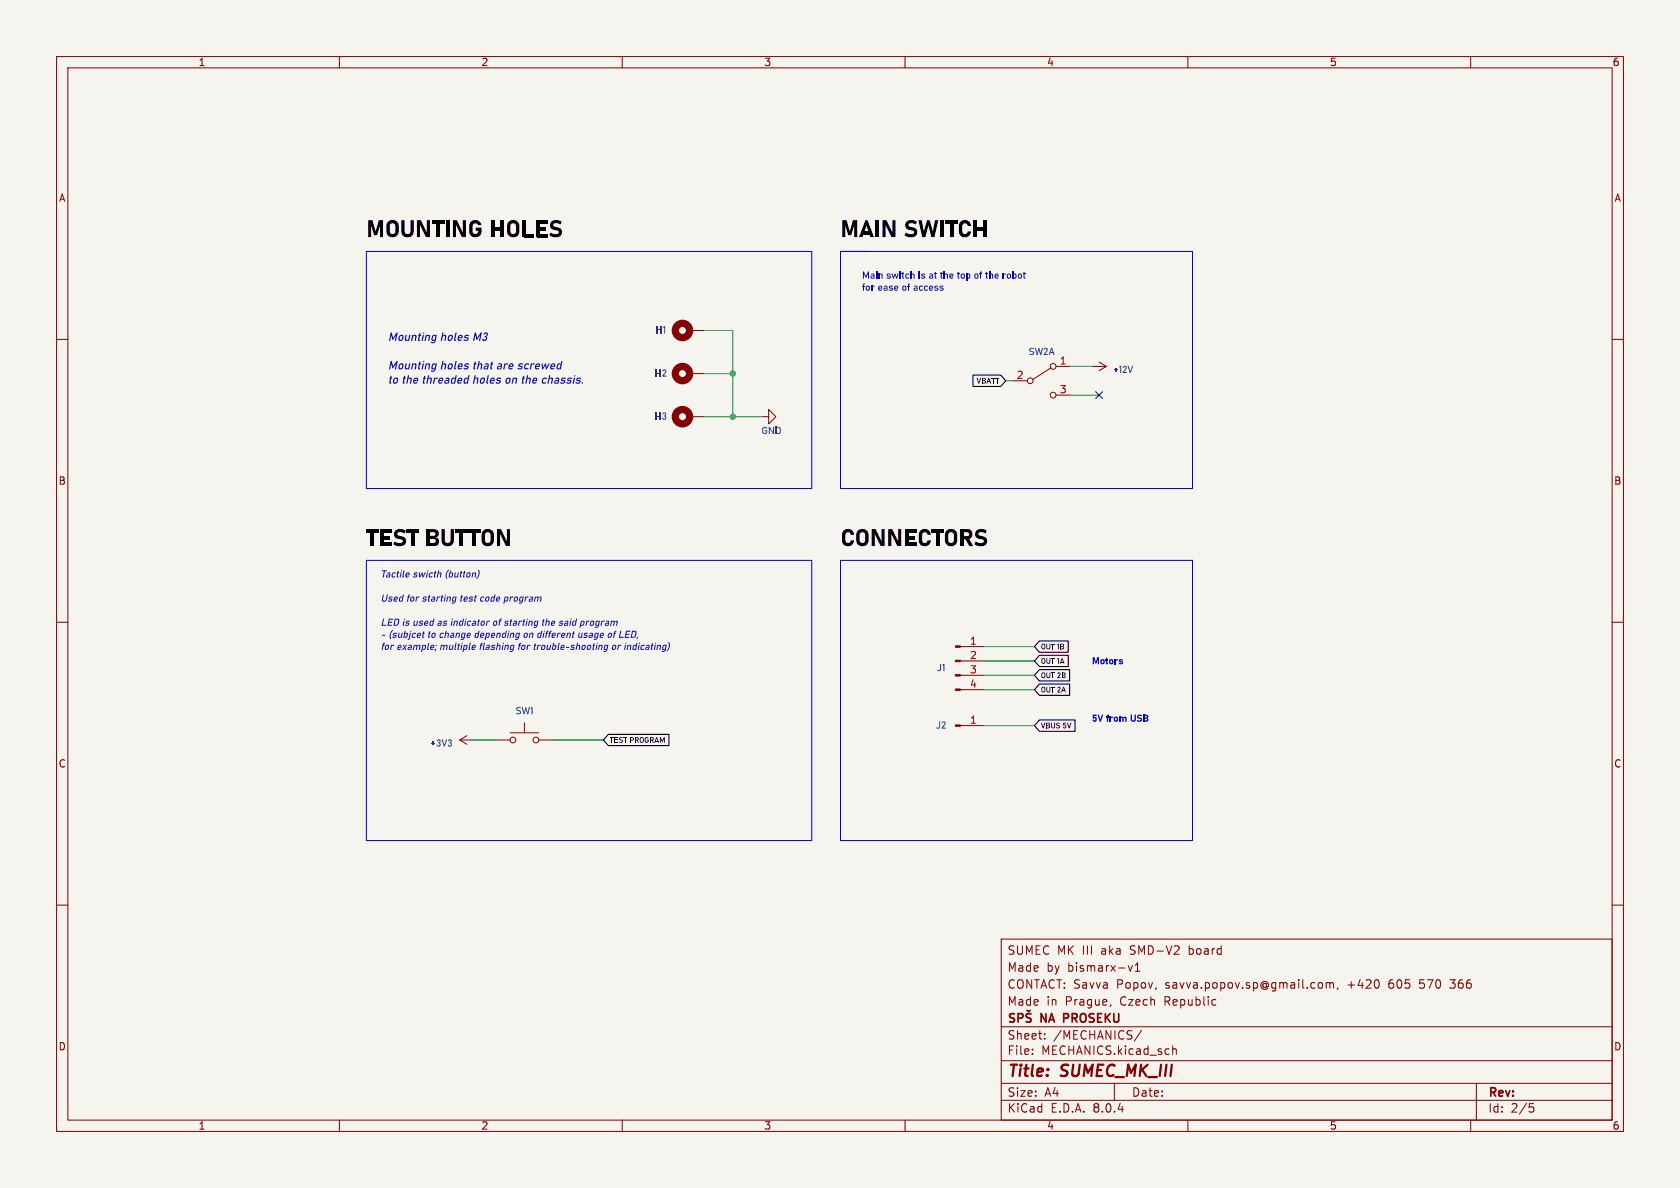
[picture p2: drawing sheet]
<svg xmlns="http://www.w3.org/2000/svg" width="297mm" height="210mm" viewBox="0 0 297 210" stroke-linecap="round" stroke-linejoin="round" font-family="sans-serif">
<path d="M0 0h297v210h-297z" fill="#f5f4ef" stroke="#f5f4ef" stroke-width=".18"/>
<g fill="none" stroke="#840000" stroke-width=".18">
<path d="M10 10h277v190h-277zM12 12h273v186h-273zM60 10v2M110 10v2M160 10v2M210 10v2M260 10v2M10 60h2M121.9 58.4h2.6M285 60h2M121.9 73.7h2.6M121.9 66h2.6"/>
<path d="M134.6 73.7h1.3v-1.3l1.3 1.3-1.3 1.2v-1.2M179.1 67.3h2.5M185.8 65l-3.2 2.1M186.7 64.8h2.5M186.7 69.9h2.5M193 64.8h2.6M194.3 64l1.3 .8M195.6 64.8l-1.3 .7M10 110h2M169.8 119.4h4.2M169.8 116.8h4.2M169.8 114.3h4.2"/>
<path d="M285 110h2M81.3 130.8h2.5M81.3 130.8l1.2 .8M82.5 130l-1.2 .8M87.6 130.8h2.6M90.2 129.5h5M92.7 127.8v1.7M95.2 130.8h2.6M169.8 121.9h4.2M169.8 128.3h4.2M10 160h2M285 160h2"/>
<path d="M177 166h108v32h-108zM196.4 177.6l-.2 .3M199.5 170.7l.3 1 .4-1M200.7 171.7h.8M200.7 170.6l.4-.4v1.5M233.3 173.7l.4 .1 .1 .2-.1 .6-.4 .1M234.5 173.8l.4-.1 .2 .2M234.5 173.7v1M235.1 173.9l.2-.2 .4 .1v.9M235.1 173.9v.8M236.5 174.6l-.1 .3M256.3 173.2h.9"/>
<path d="M256.3 174.6l.2 .1M60 198v2M110 198v2M160 198v2M177 194.5h108M177 191.5h108M177 187.5h108M177 181.5h108M182.5 186.3v.1M182.5 185.5v.1M184.7 183.6v.1M184.7 182.8v.1"/>
<path d="M197 191.5v3M201.8 182.1l-1.3 2M207.3 184.9v1.5M207.3 185.5l.2-.1 .4 .1 .1 .9M210 198v2M260 198v2M261 191.5v6.5M270.4 195.1h.7M270.5 195.7h.4l.3 .3-.2 .5-.5 .1"/>
<circle cx="182.1" cy="67.3" r=".51"/>
<circle cx="186.2" cy="69.9" r=".51"/>
<circle cx="186.2" cy="64.8" r=".51"/>
<circle cx="90.7" cy="130.8" r=".51"/>
<circle cx="94.7" cy="130.8" r=".51"/>
</g>
<path d="M179.3 179.3l-.5-.1-.2 .1v.5l.6 .2 .1 .4-.2 .3-.6-.1M180 180l.7-.1 .1-.2v-.4l-.2-.1h-.6v1.5M181.6 178.6l.2 .2 .3-.2M182.3 179.3l-.6-.1-.2 .1v.5l.6 .2 .2 .4-.3 .3-.6-.1M188.1 180h.5M188.6 179.2h-.5v1.5" fill="none" stroke="#840000" stroke-width=".3"/>
<g fill="none" stroke="#840000" stroke-width="1.3">
<circle cx="120.6" cy="58.4" r="1.27"/>
<circle cx="120.6" cy="73.7" r="1.27"/>
<circle cx="120.6" cy="66" r="1.27"/>
</g>
<g fill="#840000" stroke="#840000" stroke-width=".18">
<path d="M168.9 121.8h.9v.2h-.9z"/>
<path d="M168.9 119.3h.9v.2h-.9z"/>
<path d="M168.9 116.7h.9v.3h-.9z"/>
<path d="M168.9 114.2h.9v.2h-.9z"/>
<path d="M168.9 128.1h.9v.3h-.9z"/>
</g>
<path d="M172 66.3h4.9l.9 1-.9 1h-4.9zM183.8 115.8h5v2h-5l-.9-1zM183.8 118.4h5.3v2h-5.3l-.9-1zM183.8 113.3h5v2h-5l-.9-1zM107.6 129.8h10.7v2h-10.7l-.9-1zM183.8 120.9h5.3v2h-5.3l-.9-1zM183.8 127.3h6.3v2h-6.3l-.9-1z" fill="none" stroke="#000" stroke-width=".18"/>
<path d="M64.8 44.5h78.7v41.9h-78.7zM148.6 44.5h62.2v41.9h-62.2zM64.8 99.1h78.7v49.5h-78.7zM148.6 99.1h62.2v49.5h-62.2z" fill="none" stroke="#0000c2" stroke-width=".18"/>
<g fill="none" stroke="#009600" stroke-width=".18">
<path d="M124.5 58.4h5v15.3M124.5 73.7h10.1M124.5 66h5M177.8 67.3h1.3M189.2 64.8h3.8M189.2 69.9h5.1M174 114.3h8.9M174 119.4h8.9M174 116.8h8.9M83.8 130.8h3.8M97.8 130.8h8.9M174 121.9h8.9"/>
<path d="M174 128.3h8.9"/>
</g>
<path d="M193.7 69.2l1.2 1.3M194.9 69.2l-1.2 1.3" fill="none" stroke="#000084" stroke-width=".18"/>
<g fill="#009600" stroke="#009600" stroke-width=".18">
<circle cx="129.5" cy="66" r=".46"/>
<circle cx="129.5" cy="73.7" r=".46"/>
</g>
<g font-size="4.2">
<text x="64.8" y="42.4">MOUNTINGHOLES</text>
<text x="148.6" y="42.4">MAINSWITCH</text>
<text x="64.8" y="97">TESTBUTTON</text>
<text x="148.6" y="97">CONNECTORS</text>
</g>
<g font-size="2.8" fill="#840000">
<text x="178" y="190.9">Title:</text>
<text x="187.7" y="190.9">SUMEC_MK_III</text>
</g>
<g font-size="2.1" fill="#0000c2">
<text x="68.6" y="60.5">Mounting holes M3</text>
<text x="68.6" y="65.6">Mounting holes that are screwed</text>
<text x="68.6" y="68.1">to the threaded holes on the chassis.</text>
</g>
<g font-size="2.1" fill="#840000">
<text x="178" y="172">Made</text>
<text x="178" y="169">SUMEC MK III</text>
<text x="185" y="172">by</text>
<text x="188.8" y="172">bismarx-v1</text>
<text x="194.8" y="169">aka</text>
<text x="200.1" y="169">SMD-V2</text>
<text x="210.6" y="169">board</text>
<text x="178" y="178">Made</text>
<text x="178" y="175">CONTACT: Savva</text>
<text x="185" y="178">in</text>
<text x="188.4" y="178">Prague,</text>
<text x="197.5" y="175">Popov,</text>
<text x="198.2" y="178">Czech</text>
<text x="206.1" y="178">Republic</text>
<text x="206.2" y="175">savva.popov.sp@gmail.com,</text>
<text x="238.5" y="175">+420</text>
<text x="245.9" y="175">605</text>
<text x="251.5" y="175">570</text>
<text x="257.1" y="175">366</text>
<text x="178" y="184">Sheet:</text>
<text x="184.1" y="181.2">NA</text>
<text x="186.2" y="184">/MECHANICS/</text>
<text x="188.7" y="181.2">PROSEKU</text>
<text x="178" y="186.7">File:</text>
<text x="184.1" y="186.7">MECHANICS.kicad_sch</text>
<text x="178" y="196.9">KiCad</text>
<text x="178" y="194.1">Size:</text>
<text x="184.7" y="194.1">A4</text>
<text x="185.7" y="196.9">E.D.A.</text>
<text x="193.3" y="196.9">8.0.4</text>
<text x="200" y="194.1">Date:</text>
<text x="263" y="194.3">Rev:</text>
<text x="263" y="196.9">Id:</text>
<text x="267.1" y="196.9">2/5</text>
</g>
<g font-size="1.8" fill="#840000">
<text x="35" y="11.9">1</text>
<text x="85" y="11.9">2</text>
<text x="135" y="11.9">3</text>
<text x="185" y="11.9">4</text>
<text x="235" y="11.9">5</text>
<text x="285" y="11.9">6</text>
<text x="10.3" y="35.9">A</text>
<text x="285.3" y="35.9">A</text>
<text x="10.3" y="85.9">B</text>
<text x="285.3" y="85.9">B</text>
<text x="10.3" y="135.9">C</text>
<text x="285.3" y="135.9">C</text>
<text x="10.3" y="185.9">D</text>
<text x="285.3" y="185.9">D</text>
<text x="35" y="199.9">1</text>
<text x="85" y="199.9">2</text>
<text x="135" y="199.9">3</text>
<text x="185" y="199.9">4</text>
<text x="235" y="199.9">5</text>
<text x="285" y="199.9">6</text>
</g>
<g font-size="1.8" fill="#0000c2">
<text x="152.4" y="49.5">Main switch is at the top of the robot</text>
<text x="152.4" y="51.6">for ease of access</text>
<text x="67.3" y="102.3">Tactile swicth (button)</text>
<text x="67.3" y="106.6">Usedfor starting test code program</text>
<text x="67.3" y="110.8">LEDis usedas indicator ofstarting the said program</text>
<text x="67.3" y="113">- (subjcet to change dependingon different usage ofLED,</text>
<text x="67.3" y="115.1">for example; multiple flashing for trouble-shooting or indicating)</text>
<text x="193" y="117.6">Motors</text>
<text x="193" y="127.8">5V from USB</text>
</g>
<g font-size="1.8" fill="#006464">
<text x="115.9" y="59.3">H1</text>
<text x="181.8" y="63.1">SW2A</text>
<text x="115.8" y="66.9">H2</text>
<text x="196.8" y="66.3">+12V</text>
<text x="115.8" y="74.6">H3</text>
<text x="134.6" y="77.1">GND</text>
<text x="165.6" y="119">J1</text>
<text x="91.1" y="126.6">SW1</text>
<text x="165.5" y="129.2">J2</text>
<text x="76.1" y="132.3">+3V3</text>
</g>
<g font-size="1.8" fill="#a90000">
<text x="187.3" y="64.5">1</text>
<text x="179.6" y="67.1">2</text>
<text x="187.3" y="69.6">3</text>
<text x="171.4" y="114">1</text>
<text x="171.4" y="116.6">2</text>
<text x="171.4" y="119.1">3</text>
<text x="171.4" y="121.7">4</text>
<text x="171.4" y="128">1</text>
</g>
<g font-size="1.4">
<text x="172.6" y="68.1">VBATT</text>
<text x="184" y="117.6">OUT1A</text>
<text x="184" y="115.1">OUT1B</text>
<text x="184" y="120.2">OUT2B</text>
<text x="184" y="122.7">OUT2A</text>
<text x="107.8" y="131.6">TESTPROGRAM</text>
<text x="184" y="129.1">VBUS5V</text>
</g>
</svg>
